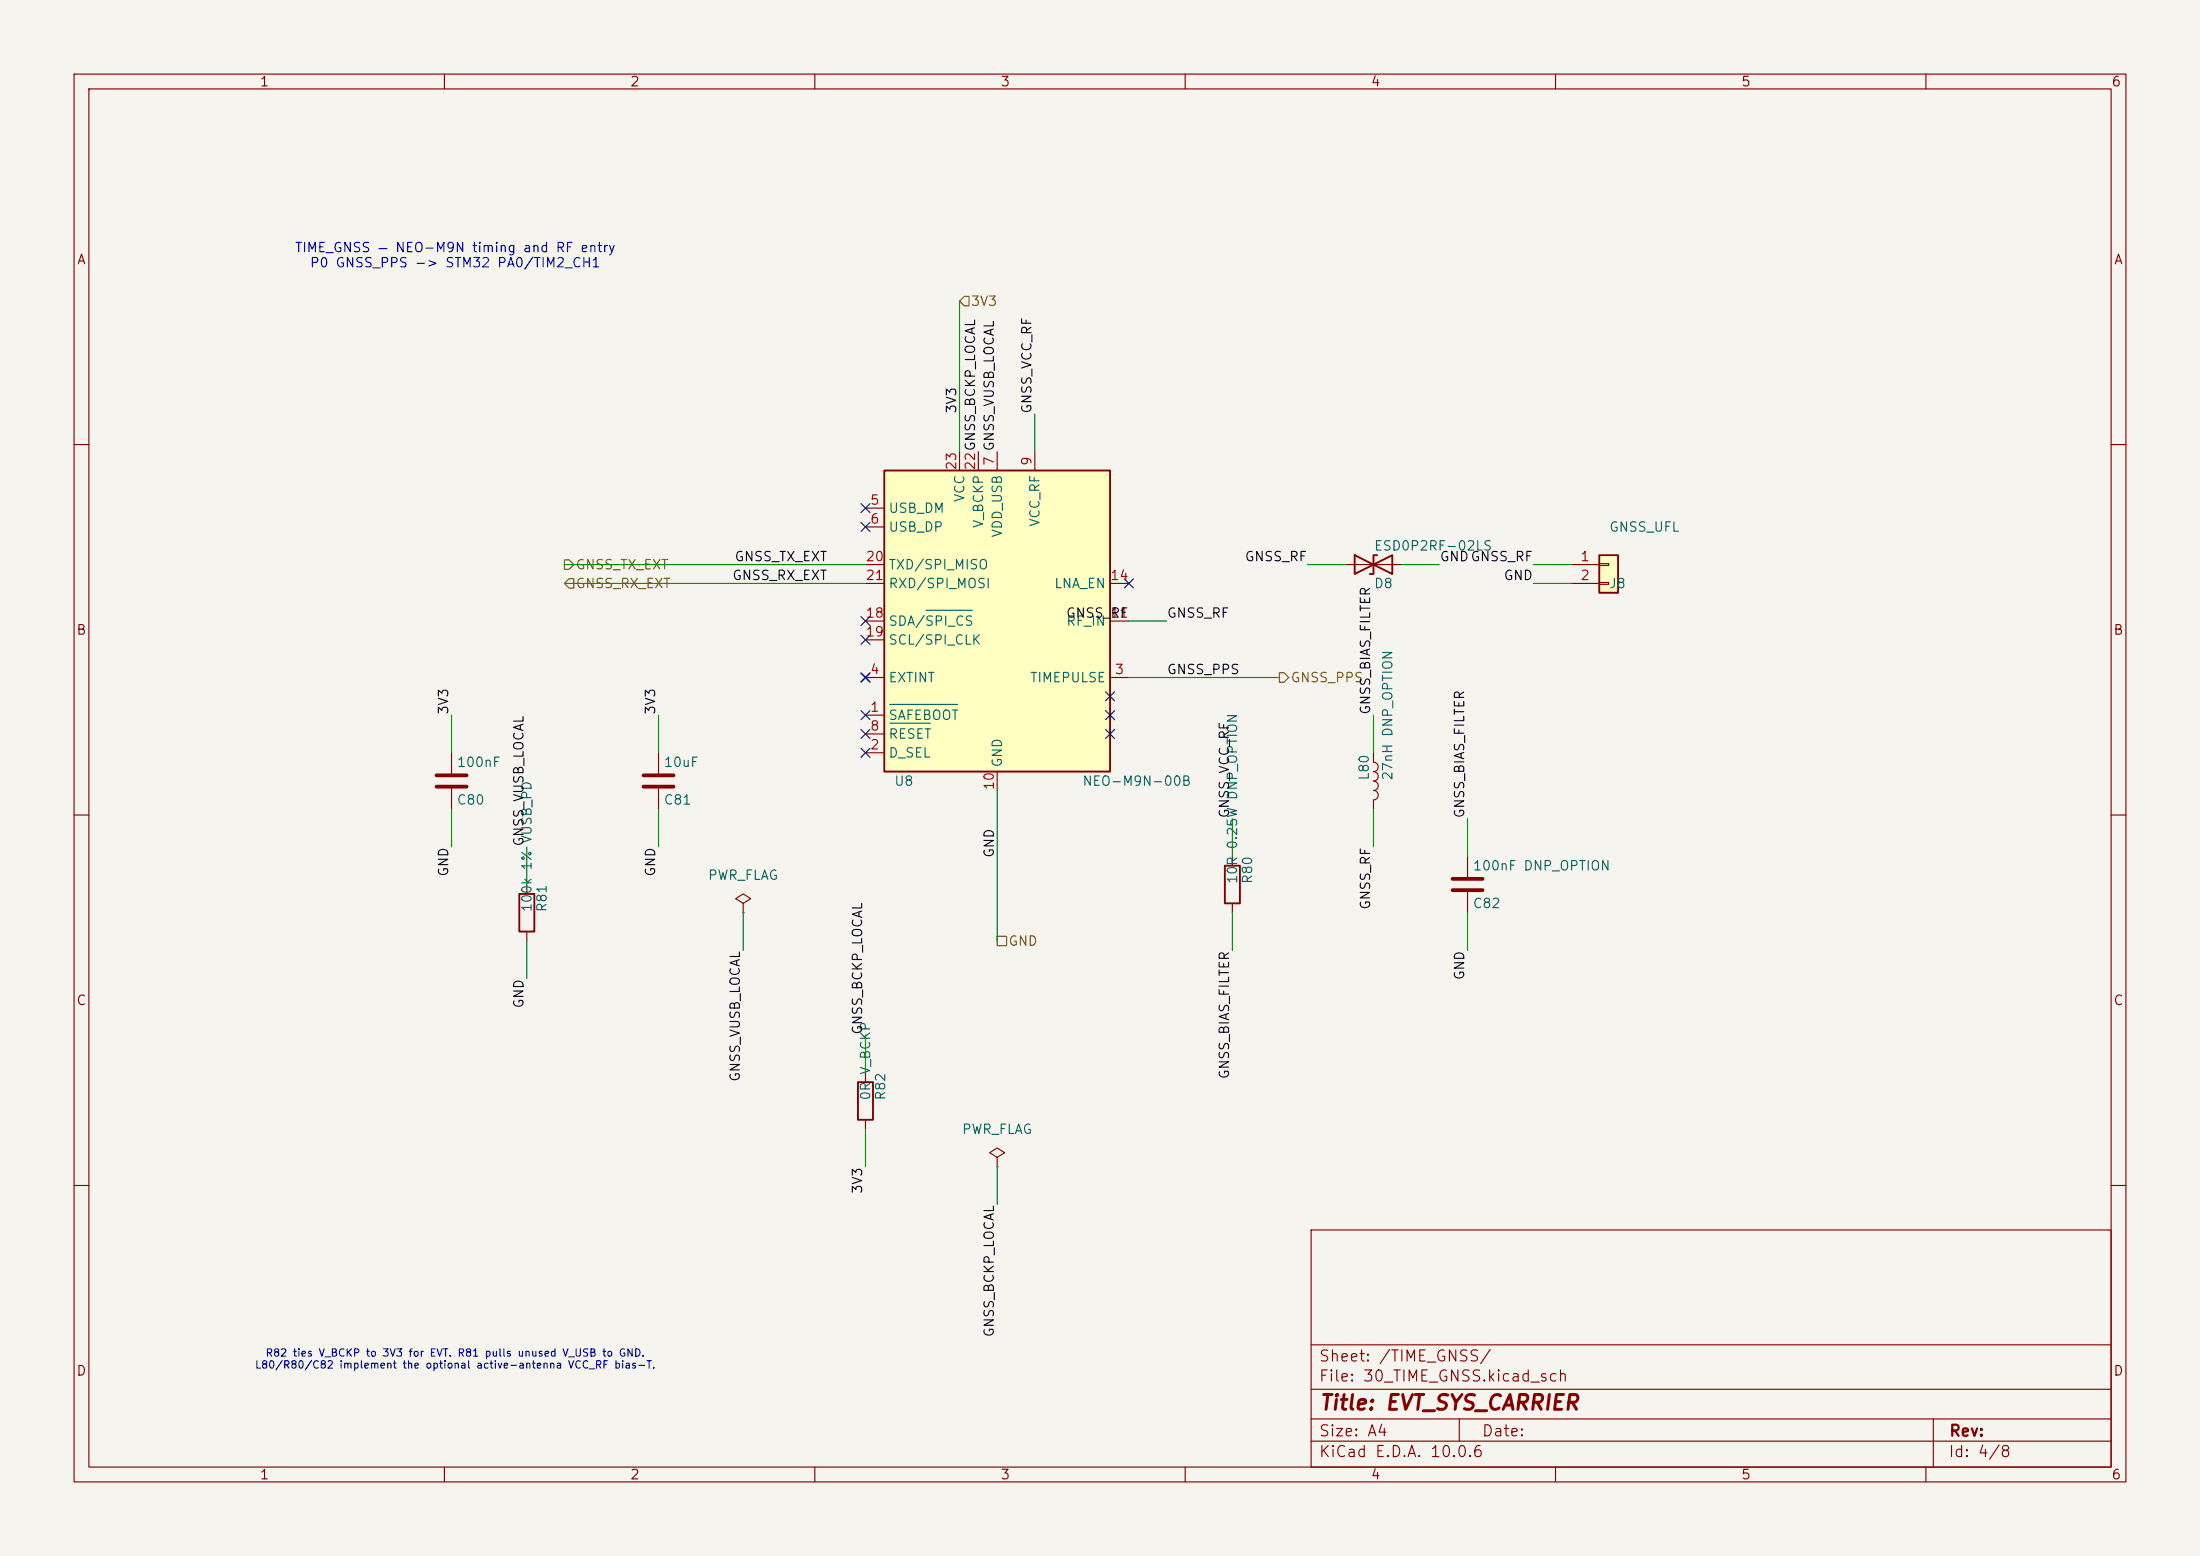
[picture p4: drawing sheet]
<svg xmlns="http://www.w3.org/2000/svg" width="297mm" height="210mm" viewBox="0 0 297 210" stroke-linecap="round" stroke-linejoin="round" font-family="sans-serif">
<path d="M0 0h297v210h-297z" fill="#f5f4ef" stroke="#f5f4ef" stroke-width=".14"/>
<g fill="none" stroke="#840000" stroke-width=".15">
<path d="M10 10h277v190h-277zM12 12h273v186h-273zM60 10v2M110 10v2M160 10v2M210 10v2M260 10v2M10 60h2M285 60h2M10 110h2M71.1 119.4v1.3M285 110h2"/>
<path d="M71.1 125.7v1.3M10 160h2M177 166h108v32h-108zM285 160h2M60 198v2M110 198v2M160 198v2M177 194.5h108M177 191.5h108M177 187.5h108M177 181.5h108M197 191.5v3"/>
<path d="M210 198v2M260 198v2M261 191.5v6.5"/>
</g>
<path d="M70.1 120.7h2v5h-2z" fill="none" stroke="#840000" stroke-width=".25"/>
<path d="M119.4 63.5h30.5v40.6h-30.5z" fill="#ffffc2"/>
<path d="M119.4 63.5h30.5v40.6h-30.5zM182.9 74.9v2.6l5.1-2.6v2.6zM185.9 74.9h-.5v2.6h-.5M115.8 146.1h2.1v5h-2.1z" fill="none" stroke="#840000" stroke-width=".25"/>
<g fill="none" stroke="#840000" stroke-width=".15">
<path d="M116.8 68.6h2.6M116.8 71.1h2.6M116.8 78.7h2.6M116.8 76.2h2.6M129.5 61v2.5M132.1 61v2.5M134.6 61v2.5M139.7 61v2.5M149.9 78.7h2.5M181.6 76.2h7.6M116.8 96.5h2.6M116.8 91.4h2.6"/>
<path d="M116.8 99.1h2.6M116.8 83.8h2.6M116.8 86.4h2.6M149.9 91.4h2.5M149.9 83.8h2.5M61 101.6v2.8M61 106.4v2.8M88.9 101.6v2.8M88.9 106.4v2.8M116.8 101.6h2.6M134.6 104.1v2.6M198.1 115.6v2.8"/>
<path d="M100.3 121.9l1-.6-1-.6-1 .6 1 .6v1.3M100.3 123.2h.1M198.1 120.4v2.8M116.8 144.8v1.3M116.8 151.1v1.3M134.6 156.2l1-.6-1-.7-1 .7 1 .6v1.3M134.6 157.5h.1"/>
</g>
<path d="M120.1 95.1h9.2M120.1 97.6h5.5M125 82.4h6.3" fill="none" stroke="#006464" stroke-width=".15"/>
<path d="M58.9 104.6h4.1M58.9 106.2h4.1M86.9 104.6h4M86.9 106.2h4M196.1 118.6h4.1M196.1 120.1h4.1" fill="none" stroke="#840000" stroke-width=".51"/>
<path d="M215.9 74.9h2.5v5.1h-2.5z" fill="#ffffc2"/>
<path d="M215.9 74.9h2.5v5.1h-2.5zM165.4 116.8h2v5.1h-2z" fill="none" stroke="#840000" stroke-width=".25"/>
<path d="M212.1 76.2h3.8M212.1 78.7h3.8M215.9 76.1h1.3v.2h-1.3zM215.9 78.6h1.3v.3h-1.3zM166.4 115.6v1.2M185.4 101.6v1.3a.64 .64 0 0 1 .7 .6 .64 .64 0 0 1-.7 .6 .64 .64 0 0 1 .7 .7 .64 .64 0 0 1-.7 .6M185.4 105.4a.64 .64 0 0 1 .7 .6 .64 .64 0 0 1-.7 .7 .64 .64 0 0 1 .7 .6 .64 .64 0 0 1-.7 .7M185.4 108v1.2M166.4 121.9v1.3" fill="none" stroke="#840000" stroke-width=".15"/>
<path d="M130.2 40h.6v1.3h-.6l-.7-.7zM76.2 75.6h.6l.7 .6-.7 .6h-.6zM76.8 78.1h.7v1.3h-.7l-.6-.7zM172.7 90.8h.7l.6 .6-.6 .7h-.7zM134.6 126.4h1.3v1.2h-1.3z" fill="none" stroke="#725600" stroke-width=".15"/>
<g fill="none" stroke="#009600" stroke-width=".15">
<path d="M129.5 40.6v20.4M139.7 55.9v5.1M76.2 78.7h40.6M76.2 76.2h40.6M176.5 76.2h5.1M189.2 76.2h5.1M207 78.7h5.1M207 76.2h5.1M61 96.5v5.1M88.9 96.5v5.1M152.4 83.8h5.1M152.4 91.4h20.3"/>
<path d="M185.4 96.5v5.1M61 109.2v5.1M71.1 114.3v5.1M88.9 109.2v5.1M134.6 106.7v20.3M166.4 110.5v5.1M185.4 109.2v5.1M198.1 110.5v5.1M71.1 127v5.1M100.3 123.2v5.1M116.8 139.7v5.1M166.4 123.2v5.1"/>
<path d="M198.1 123.2v5.1M116.8 152.4v5.1M134.6 157.5v5.1"/>
</g>
<g fill="none" stroke="#000084" stroke-width=".15">
<path d="M116.2 68l1.2 1.2M116.2 70.5l1.2 1.2M117.4 68l-1.2 1.2M117.4 70.5l-1.2 1.2M151.8 78.1l1.2 1.2M153 78.1l-1.2 1.2M116.2 83.2l1.2 1.2M116.2 85.8l1.2 1.2M116.2 95.9l1.2 1.2M116.2 98.5l1.2 1.2M116.2 90.8l1.2 1.2M117.4 83.2l-1.2 1.2"/>
<path d="M117.4 85.8l-1.2 1.2M117.4 95.9l-1.2 1.2M117.4 98.5l-1.2 1.2M117.4 90.8l-1.2 1.2M149.3 95.9l1.2 1.2M149.3 98.5l1.2 1.2M149.3 93.4l1.2 1.2M150.5 95.9l-1.2 1.2M150.5 98.5l-1.2 1.2M150.5 93.4l-1.2 1.2M116.2 101l1.2 1.2M117.4 101l-1.2 1.2"/>
</g>
<text font-size="2" fill="#840000" x="178" y="190.8">Title: EVT_SYS_CARRIER</text>
<g font-size="1.5" fill="#840000">
<text x="178" y="184.1">Sheet: /TIME_GNSS/</text>
<text x="178" y="186.8">File: 30_TIME_GNSS.kicad_sch</text>
<text x="178" y="197">KiCad E.D.A. 10.0.6</text>
<text x="178" y="194.2">Size: A4</text>
<text x="200" y="194.2">Date:</text>
<text x="263" y="197">Id: 4/8</text>
<text x="263" y="194.2">Rev:</text>
</g>
<g font-size="1.3" fill="#840000">
<text x="35" y="12">1</text>
<text x="85" y="12">2</text>
<text x="135" y="12">3</text>
<text x="185" y="12">4</text>
<text x="235" y="12">5</text>
<text x="285" y="12">6</text>
<text x="10.3" y="36">A</text>
<text x="285.3" y="36">A</text>
<text x="10.2" y="86">B</text>
<text x="285.2" y="86">B</text>
<text x="10.2" y="136">C</text>
<text x="285.2" y="136">C</text>
<text x="10.2" y="186">D</text>
<text x="285.2" y="186">D</text>
<text x="35" y="200">1</text>
<text x="85" y="200">2</text>
<text x="135" y="200">3</text>
<text x="185" y="200">4</text>
<text x="235" y="200">5</text>
<text x="285" y="200">6</text>
</g>
<g font-size="1.3" fill="#0000c2">
<text x="39.7" y="34.4">TIME_GNSS — NEO-M9N timing and RF entry</text>
<text x="41.7" y="36.4">P0 GNSS_PPS -&gt; STM32 PA0/TIM2_CH1</text>
</g>
<g font-size="1.3" fill="#725600">
<text x="131" y="41.6">3V3</text>
<text x="77.6" y="77.2">GNSS_TX_EXT</text>
<text x="77.6" y="79.7">GNSS_RX_EXT</text>
<text x="174.2" y="92.4">GNSS_PPS</text>
<text x="136.1" y="128">GND</text>
</g>
<g font-size="1.3" fill="#0f0f0f">
<text x="129.4" y="55.9" transform="rotate(-90 129.4 55.9)">3V3</text>
<text x="139.6" y="55.9" transform="rotate(-90 139.6 55.9)">GNSS_VCC_RF</text>
<text x="99.1" y="76.1">GNSS_TX_EXT</text>
<text x="168" y="76.1">GNSS_RF</text>
<text x="194.3" y="76.1">GNDGNSS_RF</text>
<text x="98.8" y="78.6">GNSS_RX_EXT</text>
<text x="143.8" y="83.7">GNSS_RF</text>
<text x="157.5" y="83.7">GNSS_RF</text>
<text x="202.9" y="78.6">GND</text>
<text x="157.5" y="91.3">GNSS_PPS</text>
<text x="60.8" y="96.5" transform="rotate(-90 60.8 96.5)">3V3</text>
<text x="88.8" y="96.5" transform="rotate(-90 88.8 96.5)">3V3</text>
<text x="185.3" y="96.5" transform="rotate(-90 185.3 96.5)">GNSS_BIAS_FILTER</text>
<text x="166.2" y="110.5" transform="rotate(-90 166.2 110.5)">GNSS_VCC_RF</text>
<text x="198" y="110.5" transform="rotate(-90 198 110.5)">GNSS_BIAS_FILTER</text>
<text x="60.8" y="118.4" transform="rotate(-90 60.8 118.4)">GND</text>
<text x="71" y="114.3" transform="rotate(-90 71 114.3)">GNSS_VUSB_LOCAL</text>
<text x="88.8" y="118.4" transform="rotate(-90 88.8 118.4)">GND</text>
<text x="134.5" y="115.9" transform="rotate(-90 134.5 115.9)">GND</text>
<text x="185.3" y="122.9" transform="rotate(-90 185.3 122.9)">GNSS_RF</text>
<text x="71" y="136.2" transform="rotate(-90 71 136.2)">GND</text>
<text x="198" y="132.4" transform="rotate(-90 198 132.4)">GND</text>
<text x="116.7" y="139.7" transform="rotate(-90 116.7 139.7)">GNSS_BCKP_LOCAL</text>
<text x="100.2" y="146.1" transform="rotate(-90 100.2 146.1)">GNSS_VUSB_LOCAL</text>
<text x="166.2" y="145.7" transform="rotate(-90 166.2 145.7)">GNSS_BIAS_FILTER</text>
<text x="116.7" y="161.2" transform="rotate(-90 116.7 161.2)">3V3</text>
<text x="134.5" y="180.6" transform="rotate(-90 134.5 180.6)">GNSS_BCKP_LOCAL</text>
</g>
<g font-size="1.3" fill="#a90000">
<text x="129.4" y="63.6" transform="rotate(-90 129.4 63.6)">23</text>
<text x="131.9" y="63.6" transform="rotate(-90 131.9 63.6)">22GNSS_BCKP_LOCAL</text>
<text x="134.5" y="63" transform="rotate(-90 134.5 63)">7 GNSS_VUSB_LOCAL</text>
<text x="139.6" y="63" transform="rotate(-90 139.6 63)">9</text>
<text x="117.4" y="68.4">5</text>
<text x="117.4" y="71">6</text>
<text x="116.8" y="76.1">20</text>
<text x="213.3" y="76.1">1</text>
<text x="116.8" y="83.7">18</text>
<text x="116.8" y="78.6">21</text>
<text x="149.8" y="83.7">11</text>
<text x="149.8" y="78.6">14</text>
<text x="213.3" y="78.6">2</text>
<text x="116.8" y="86.2">19</text>
<text x="117.4" y="91.3">4</text>
<text x="150.4" y="91.3">3</text>
<text x="117.4" y="96.4">1</text>
<text x="117.4" y="101.5">2</text>
<text x="117.4" y="98.9">8</text>
<text x="134.5" y="106.7" transform="rotate(-90 134.5 106.7)">10</text>
</g>
<g font-size="1.3" fill="#006464">
<text x="119.9" y="69.5">USB_DM</text>
<text x="130.5" y="67.9" transform="rotate(-90 130.5 67.9)">VCC</text>
<text x="133" y="71.4" transform="rotate(-90 133 71.4)">V_BCKP</text>
<text x="140.7" y="71.2" transform="rotate(-90 140.7 71.2)">VCC_RF</text>
<text x="119.9" y="72.1">USB_DP</text>
<text x="119.9" y="77.2">TXD/SPI_MISO</text>
<text x="135.6" y="72.6" transform="rotate(-90 135.6 72.6)">VDD_USB</text>
<text x="185.4" y="74.6">ESD0P2RF-02LS</text>
<text x="217.2" y="72.1">GNSS_UFL</text>
<text x="119.9" y="79.7">RXD/SPI_MOSI</text>
<text x="142.2" y="79.7">LNA_EN</text>
<text x="185.4" y="79.7">D8</text>
<text x="217.2" y="79.7">J8</text>
<text x="119.9" y="84.8">SDA/SPI_CS</text>
<text x="119.9" y="87.3">SCL/SPI_CLK</text>
<text x="143.9" y="84.8">RF_IN</text>
<text x="119.9" y="92.4">EXTINT</text>
<text x="139" y="92.4">TIMEPULSE</text>
<text x="119.9" y="97.5">SAFEBOOT</text>
<text x="119.9" y="100">RESET</text>
<text x="61.6" y="103.8">100nF</text>
<text x="89.5" y="103.8">10uF</text>
<text x="119.9" y="102.6">D_SEL</text>
<text x="120.6" y="106.4">U8</text>
<text x="135.6" y="103.7" transform="rotate(-90 135.6 103.7)">GND</text>
<text x="146" y="106.4">NEO-M9N-00B</text>
<text x="185.1" y="105.4" transform="rotate(-90 185.1 105.4)">L80</text>
<text x="188.3" y="105.4" transform="rotate(-90 188.3 105.4)">27nH DNP_OPTION</text>
<text x="61.6" y="108.9">C80</text>
<text x="89.5" y="108.9">C81</text>
<text x="95.5" y="119.1">PWR_FLAG</text>
<text x="167.3" y="119.4" transform="rotate(-90 167.3 119.4)">10R 0.25W DNP_OPTION</text>
<text x="169.4" y="119.4" transform="rotate(-90 169.4 119.4)">R80</text>
<text x="198.7" y="117.8">100nF DNP_OPTION</text>
<text x="72.1" y="123.2" transform="rotate(-90 72.1 123.2)">100k 1% VUSB_PD</text>
<text x="74.1" y="123.2" transform="rotate(-90 74.1 123.2)">R81</text>
<text x="198.7" y="122.9">C82</text>
<text x="117.8" y="148.6" transform="rotate(-90 117.8 148.6)">0R</text>
<text x="117.8" y="145.2" transform="rotate(-90 117.8 145.2)">V_BCKP</text>
<text x="119.8" y="148.6" transform="rotate(-90 119.8 148.6)">R82</text>
<text x="129.8" y="153.4">PWR_FLAG</text>
</g>
<g font-size="1" fill="#0000c2">
<text x="34.3" y="185">L80/R80/C82 implement the optional active-antenna VCC_RF bias-T.</text>
<text x="35.8" y="183.3">R82 ties V_BCKP to 3V3 for EVT. R81 pulls unused V_USB to GND.</text>
</g>
</svg>
